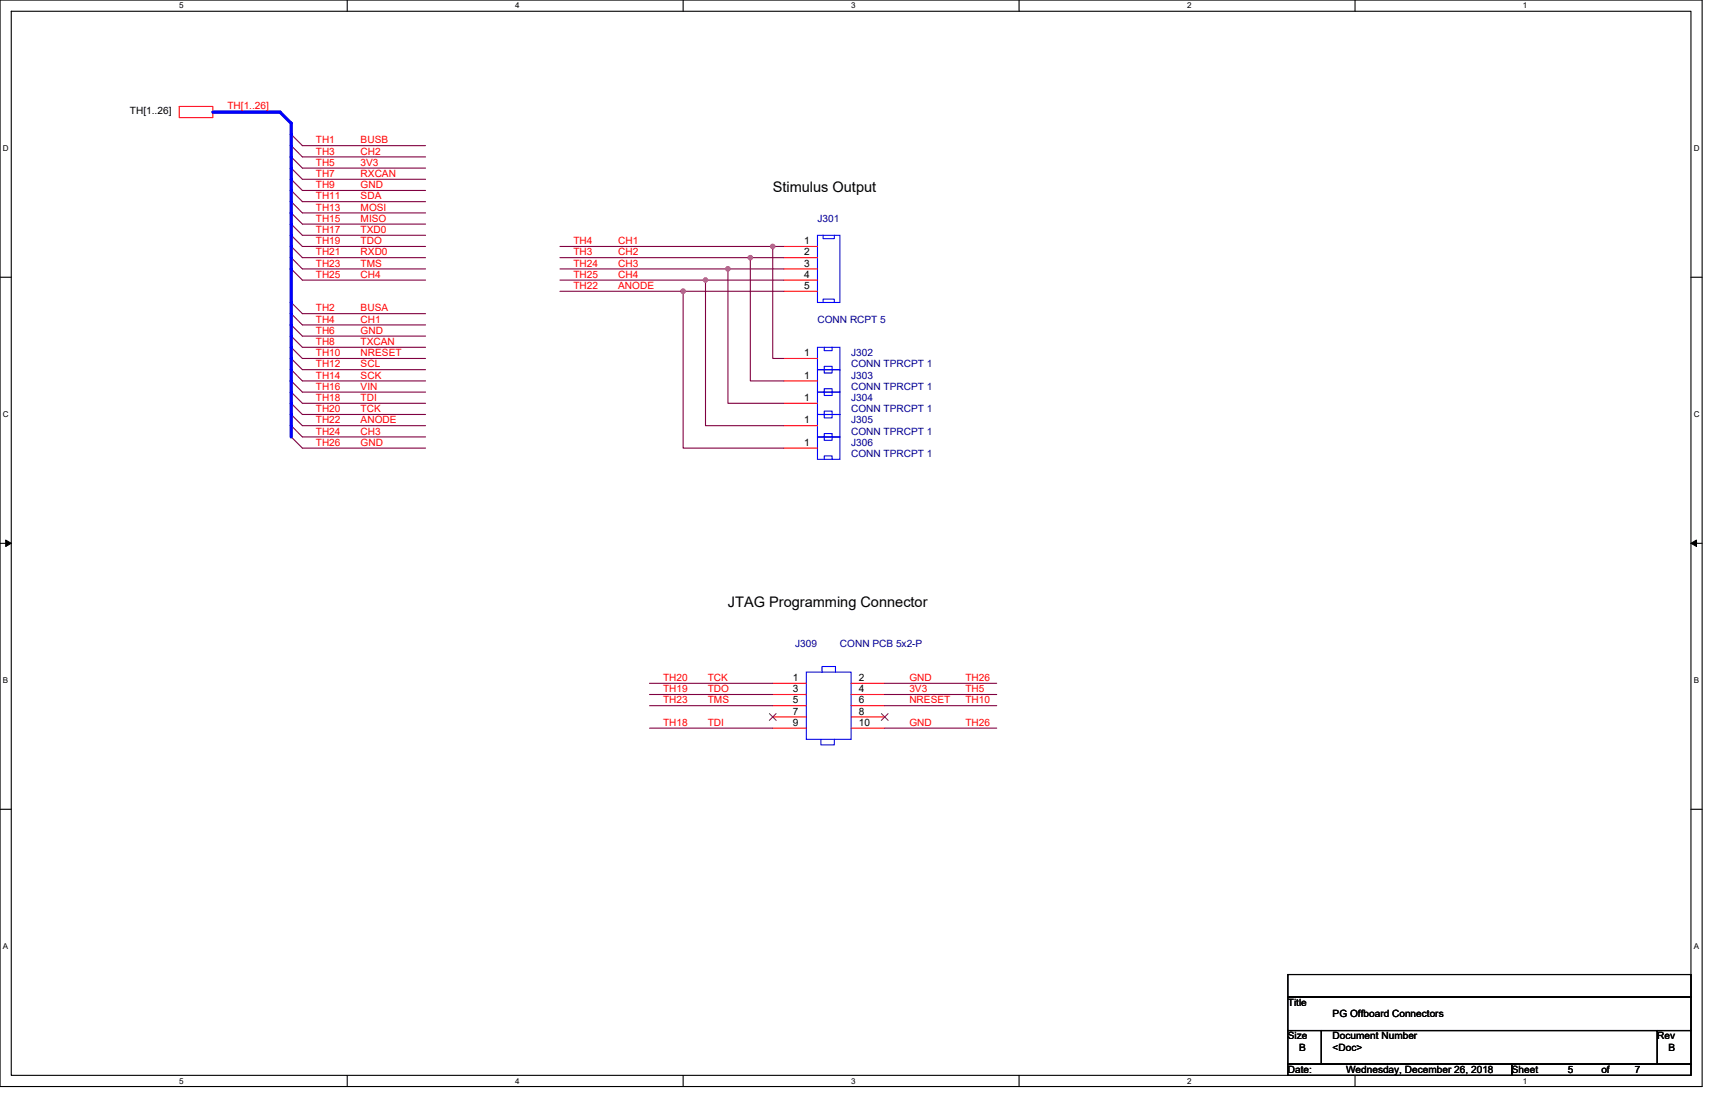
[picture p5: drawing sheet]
<svg xmlns="http://www.w3.org/2000/svg" width="432mm" height="279mm" viewBox="0 0 432 279" stroke-linecap="round" stroke-linejoin="round" font-family="sans-serif">
<path d="M0 0h428.6v273.5h-428.6zM2.8 2.8h422.9v267.9h-422.9z" fill="none" stroke="#000" stroke-width=".28"/>
<g fill="#fff">
<path d="M45.1 .3h1.1v2.3h-1.1z"/>
<path d="M45.1 271h1.1v2.2h-1.1z"/>
</g>
<path d="M87.4 0v2.8M87.4 270.7v2.8" fill="none" stroke="#000" stroke-width=".28"/>
<g fill="#fff">
<path d="M129.7 .3h1.1v2.3h-1.1z"/>
<path d="M129.7 271h1.1v2.2h-1.1z"/>
</g>
<path d="M172 0v2.8M172 270.7v2.8" fill="none" stroke="#000" stroke-width=".28"/>
<g fill="#fff">
<path d="M214.3 .3h1.1v2.3h-1.1z"/>
<path d="M214.3 271h1.1v2.2h-1.1z"/>
</g>
<path d="M256.6 0v2.8M256.6 270.7v2.8" fill="none" stroke="#000" stroke-width=".28"/>
<g fill="#fff">
<path d="M298.9 .3h1.1v2.3h-1.1z"/>
<path d="M298.9 271h1.1v2.2h-1.1z"/>
</g>
<path d="M341.2 0v2.8M341.2 270.7v2.8" fill="none" stroke="#000" stroke-width=".28"/>
<g fill="#fff">
<path d="M383.5 .3h1.1v2.3h-1.1z"/>
<path d="M383.5 271h1.1v2.2h-1.1z"/>
<path d="M.7 36.3h1.5v2.3h-1.5z"/>
<path d="M426.5 36.3h1.4v2.3h-1.4z"/>
<path d="M.7 103.3h1.5v2.2h-1.5z"/>
<path d="M426.5 103.3h1.4v2.2h-1.4z"/>
</g>
<path d="M0 69.8h2.8M425.7 69.8h2.9" fill="none" stroke="#000" stroke-width=".28"/>
<g fill="#fff">
<path d="M.7 170.2h1.4v2.3h-1.4z"/>
<path d="M426.5 170.2h1.3v2.3h-1.3z"/>
</g>
<path d="M0 136.8h2.8M425.7 136.8h2.9" fill="none" stroke="#000" stroke-width=".28"/>
<path d="M1.4 135.9l1.4 .9-1.4 .8zM425.7 136.8l1.4-.9v1.7z" fill="#000" stroke="#000" stroke-width=".25"/>
<g fill="#fff">
<path d="M.7 237.2h1.4v2.2h-1.4z"/>
<path d="M426.4 237.2h1.4v2.2h-1.4z"/>
</g>
<path d="M0 203.7h2.8M425.7 203.7h2.9M324.3 245.3h101.4v5.7h-101.4zM324.3 251h101.4v8.4h-101.4zM324.3 259.4h8.4v8.5h-8.4zM332.7 259.4h84.6v8.5h-84.6zM417.3 259.4h8.4v8.5h-8.4zM324.3 267.9h56.3v2.8h-56.3zM380.6 267.9h45.1v2.8h-45.1z" fill="none" stroke="#000" stroke-width=".28"/>
<g fill="none" stroke="#f00" stroke-width=".28">
<path d="M45.1 26.8h8.5v2.8h-8.5zM197.4 62h8.4M197.4 64.9h8.4M197.4 67.7h8.4M197.4 70.5h8.4M197.4 73.3h8.4M197.4 95.9h8.4M197.4 90.2h8.4M197.4 107.1h8.4M197.4 112.8h8.4M197.4 101.5h8.4M194.6 172h8.4"/>
<path d="M194.6 174.8h8.4M194.6 177.6h8.4M214.3 172h8.5M214.3 174.8h8.5M214.3 177.6h8.5M194.6 180.5h8.4M194.6 183.3h8.4M214.3 180.5h8.5M214.3 183.3h8.5"/>
</g>
<g fill="none" stroke="#800040" stroke-width=".28">
<path d="M73.3 33.8l2.8 2.9h31M73.3 36.7l2.8 2.8h31M73.3 39.5l2.8 2.8h31M73.3 42.3l2.8 2.8h31M73.3 45.1l2.8 2.8h31M73.3 47.9l2.8 2.9h31M73.3 50.8l2.8 2.8h31M73.3 53.6l2.8 2.8h31M73.3 56.4l2.8 2.8h31M73.3 59.2l2.8 2.8h31M73.3 62l2.8 2.9h31M73.3 64.9l2.8 2.8h31"/>
<path d="M73.3 67.7l2.8 2.8h31M73.3 76.1l2.8 2.9h31M73.3 79l2.8 2.8h31M141 67.7h42.3M141 70.5h36.6M141 73.3h31M141 64.9h47.9M141 62h53.6M172 73.3v39.5h25.4M172 73.3h25.4M177.6 70.5v36.6h19.8M177.6 70.5h19.8"/>
<path d="M183.3 67.7v33.8h14.1M183.3 67.7h14.1M188.9 64.9v31h8.5M188.9 64.9h8.5M194.6 62v28.2h2.8M194.6 62h2.8M73.3 81.8l2.8 2.8h31M73.3 84.6l2.8 2.8h31M73.3 87.4l2.8 2.8h31M73.3 90.2l2.8 2.8h31M73.3 93l2.8 2.9h31M73.3 95.9l2.8 2.8h31"/>
<path d="M73.3 98.7l2.8 2.8h31M73.3 101.5l2.8 2.8h31M73.3 104.3l2.8 2.8h31M73.3 107.1l2.8 2.9h31M73.3 110l2.8 2.8h31M163.5 172h31.1M163.5 174.8h31.1M163.5 177.6h31.1M222.8 172h28.2M222.8 174.8h28.2M222.8 177.6h28.2M163.5 183.3h31.1"/>
<path d="M222.8 183.3h28.2"/>
</g>
<g fill="none" stroke="#00f" stroke-width=".28">
<path d="M205.8 59.2h5.7v16.9h-5.7zM207.2 59.2v.9h2.9v-.9M207.2 76.1v-.8h2.9v.8M205.8 93h5.7v5.7h-5.7zM205.8 87.4h5.7v5.6h-5.7zM205.8 98.7h5.7v5.6h-5.7zM207.5 87.4v.9h2v-.9M207.5 97.9h2v1.6h-2zM207.5 92.2h2v1.7h-2zM205.8 104.3h5.7v5.7h-5.7zM205.8 110h5.7v5.6h-5.7zM207.5 109.1h2v1.7h-2z"/>
<path d="M207.5 103.5h2v1.7h-2zM207.5 115.6v-.8h2v.8M203 169.2h11.3v16.9h-11.3zM207 169.2v-1.4h3.4v1.4M206.7 186.1v1.4h3.4v-1.4"/>
</g>
<path d="M193.7 179.6l1.7 1.7M195.4 179.6l-1.7 1.7M221.9 179.6l1.7 1.7M223.6 179.6l-1.7 1.7" fill="none" stroke="#804000" stroke-width=".25"/>
<path d="M53.6 28.2h16.9l2.8 2.8v79" fill="none" stroke="#00f" stroke-width=".83"/>
<g fill="#f0f" stroke="#f0f" stroke-width=".28">
<circle cx="194.5" cy="62" r=".55"/>
<circle cx="188.9" cy="64.9" r=".55"/>
<circle cx="183.3" cy="67.7" r=".55"/>
<circle cx="177.6" cy="70.5" r=".55"/>
<circle cx="172" cy="73.3" r=".57"/>
</g>
<g font-size="3.7">
<text x="194.6" y="48.4">Stimulus Output</text>
<text x="183.3" y="152.7">JTAG Programming Connector</text>
</g>
<g font-size="2.5">
<text x="32.7" y="28.8">TH[1..26]</text>
<text x="202.4" y="61.4">1</text>
<text x="202.4" y="64.3">2</text>
<text x="202.4" y="67.1">3</text>
<text x="202.4" y="69.9">4</text>
<text x="202.4" y="72.7">5</text>
<text x="202.4" y="89.6">1</text>
<text x="202.4" y="95.3">1</text>
<text x="202.4" y="100.9">1</text>
<text x="202.4" y="106.6">1</text>
<text x="202.4" y="112.2">1</text>
<text x="199.6" y="171.4">1</text>
<text x="216.3" y="171.4">2</text>
<text x="199.6" y="174.2">3</text>
<text x="199.6" y="177">5</text>
<text x="199.6" y="179.9">7</text>
<text x="216.3" y="174.2">4</text>
<text x="216.3" y="177">6</text>
<text x="216.3" y="179.9">8</text>
<text x="199.6" y="182.7">9</text>
<text x="216.3" y="182.7">10</text>
<text x="324.3" y="253.2">Title</text>
<text x="335.5" y="256">PG Offboard Connectors</text>
<text x="324.3" y="261.6">Size</text>
<text x="335.5" y="261.6">Document Number</text>
<text x="417.3" y="261.6">Rev</text>
<text x="327.1" y="264.5">B</text>
<text x="335.5" y="264.5">&lt;Doc&gt;</text>
<text x="420.1" y="264.5">B</text>
<text x="324.3" y="270.1">Date:</text>
<text x="338.9" y="270.1">Wednesday, December 26, 2018</text>
<text x="380.6" y="270.1">Sheet</text>
<text x="394.7" y="270.1">5</text>
<text x="403.2" y="270.1">of</text>
<text x="411.6" y="270.1">7</text>
</g>
<g font-size="2.5" fill="#f00">
<text x="57.3" y="27.4">TH[1..26]</text>
<text x="79.5" y="36.1">TH1</text>
<text x="79.5" y="38.9">TH3</text>
<text x="79.5" y="41.7">TH5</text>
<text x="90.8" y="36.1">BUSB</text>
<text x="90.8" y="38.9">CH2</text>
<text x="90.8" y="41.7">3V3</text>
<text x="79.5" y="44.6">TH7</text>
<text x="79.5" y="47.4">TH9</text>
<text x="90.8" y="44.6">RXCAN</text>
<text x="90.8" y="47.4">GND</text>
<text x="79.5" y="50.2">TH11</text>
<text x="79.5" y="53">TH13</text>
<text x="90.8" y="50.2">SDA</text>
<text x="90.8" y="53">MOSI</text>
<text x="79.5" y="55.8">TH15</text>
<text x="79.5" y="58.7">TH17</text>
<text x="90.8" y="55.8">MISO</text>
<text x="90.8" y="58.7">TXD0</text>
<text x="79.5" y="61.5">TH19</text>
<text x="79.5" y="64.3">TH21</text>
<text x="90.8" y="61.5">TDO</text>
<text x="90.8" y="64.3">RXD0</text>
<text x="144.4" y="61.5">TH4</text>
<text x="144.4" y="64.3">TH3</text>
<text x="155.7" y="61.5">CH1</text>
<text x="155.7" y="64.3">CH2</text>
<text x="79.5" y="67.1">TH23</text>
<text x="79.5" y="69.9">TH25</text>
<text x="90.8" y="67.1">TMS</text>
<text x="90.8" y="69.9">CH4</text>
<text x="144.4" y="67.1">TH24</text>
<text x="144.4" y="69.9">TH25</text>
<text x="155.7" y="67.1">CH3</text>
<text x="155.7" y="69.9">CH4</text>
<text x="144.4" y="72.7">TH22</text>
<text x="155.7" y="72.7">ANODE</text>
<text x="79.5" y="78.4">TH2</text>
<text x="79.5" y="81.2">TH4</text>
<text x="90.8" y="78.4">BUSA</text>
<text x="90.8" y="81.2">CH1</text>
<text x="79.5" y="84">TH6</text>
<text x="79.5" y="86.8">TH8</text>
<text x="79.5" y="89.7">TH10</text>
<text x="90.8" y="89.7">NRESET</text>
<text x="90.8" y="84">GND</text>
<text x="90.8" y="86.8">TXCAN</text>
<text x="79.5" y="92.5">TH12</text>
<text x="79.5" y="95.3">TH14</text>
<text x="90.8" y="92.5">SCL</text>
<text x="90.8" y="95.3">SCK</text>
<text x="79.5" y="98.1">TH16</text>
<text x="79.5" y="100.9">TH18</text>
<text x="90.8" y="98.1">VIN</text>
<text x="90.8" y="100.9">TDI</text>
<text x="79.5" y="103.8">TH20</text>
<text x="79.5" y="106.6">TH22</text>
<text x="90.8" y="103.8">TCK</text>
<text x="90.8" y="106.6">ANODE</text>
<text x="79.5" y="109.4">TH24</text>
<text x="79.5" y="112.2">TH26</text>
<text x="90.8" y="109.4">CH3</text>
<text x="90.8" y="112.2">GND</text>
<text x="166.9" y="171.4">TH20</text>
<text x="178.2" y="171.4">TCK</text>
<text x="229" y="171.4">GND</text>
<text x="243.1" y="171.4">TH26</text>
<text x="166.9" y="174.2">TH19</text>
<text x="166.9" y="177.1">TH23</text>
<text x="178.2" y="174.2">TDO</text>
<text x="178.2" y="177.1">TMS</text>
<text x="229" y="174.2">3V3</text>
<text x="229" y="177.1">NRESET</text>
<text x="243.1" y="174.2">TH5</text>
<text x="243.1" y="177.1">TH10</text>
<text x="166.9" y="182.7">TH18</text>
<text x="178.2" y="182.7">TDI</text>
<text x="229" y="182.7">GND</text>
<text x="243.1" y="182.7">TH26</text>
</g>
<g font-size="2.5" fill="#000080">
<text x="205.8" y="55.8">J301</text>
<text x="205.8" y="81.2">CONN RCPT 5</text>
<text x="214.3" y="89.7">J302</text>
<text x="214.3" y="95.3">J303</text>
<text x="214.3" y="92.5">CONN TPRCPT 1</text>
<text x="214.3" y="98.1">CONN TPRCPT 1</text>
<text x="214.3" y="100.9">J304</text>
<text x="214.3" y="106.6">J305</text>
<text x="214.3" y="103.8">CONN TPRCPT 1</text>
<text x="214.3" y="109.4">CONN TPRCPT 1</text>
<text x="214.3" y="112.2">J306</text>
<text x="214.3" y="115">CONN TPRCPT 1</text>
<text x="200.2" y="163">J309</text>
<text x="211.5" y="163">CONN PCB 5x2-P</text>
</g>
<g font-size="2">
<text x="45.1" y="2.1">5</text>
<text x="129.7" y="2.1">4</text>
<text x="214.3" y="2.1">3</text>
<text x="298.9" y="2.1">2</text>
<text x="383.5" y="2.1">1</text>
<text x=".7" y="38.1">D</text>
<text x="426.5" y="38.1">D</text>
<text x=".7" y="105.1">C</text>
<text x="426.5" y="105.1">C</text>
<text x=".7" y="172">B</text>
<text x="426.5" y="172">B</text>
<text x=".7" y="239">A</text>
<text x="426.5" y="239">A</text>
<text x="45.1" y="272.8">5</text>
<text x="129.7" y="272.8">4</text>
<text x="214.3" y="272.8">3</text>
<text x="298.9" y="272.8">2</text>
<text x="383.5" y="272.8">1</text>
</g>
</svg>
